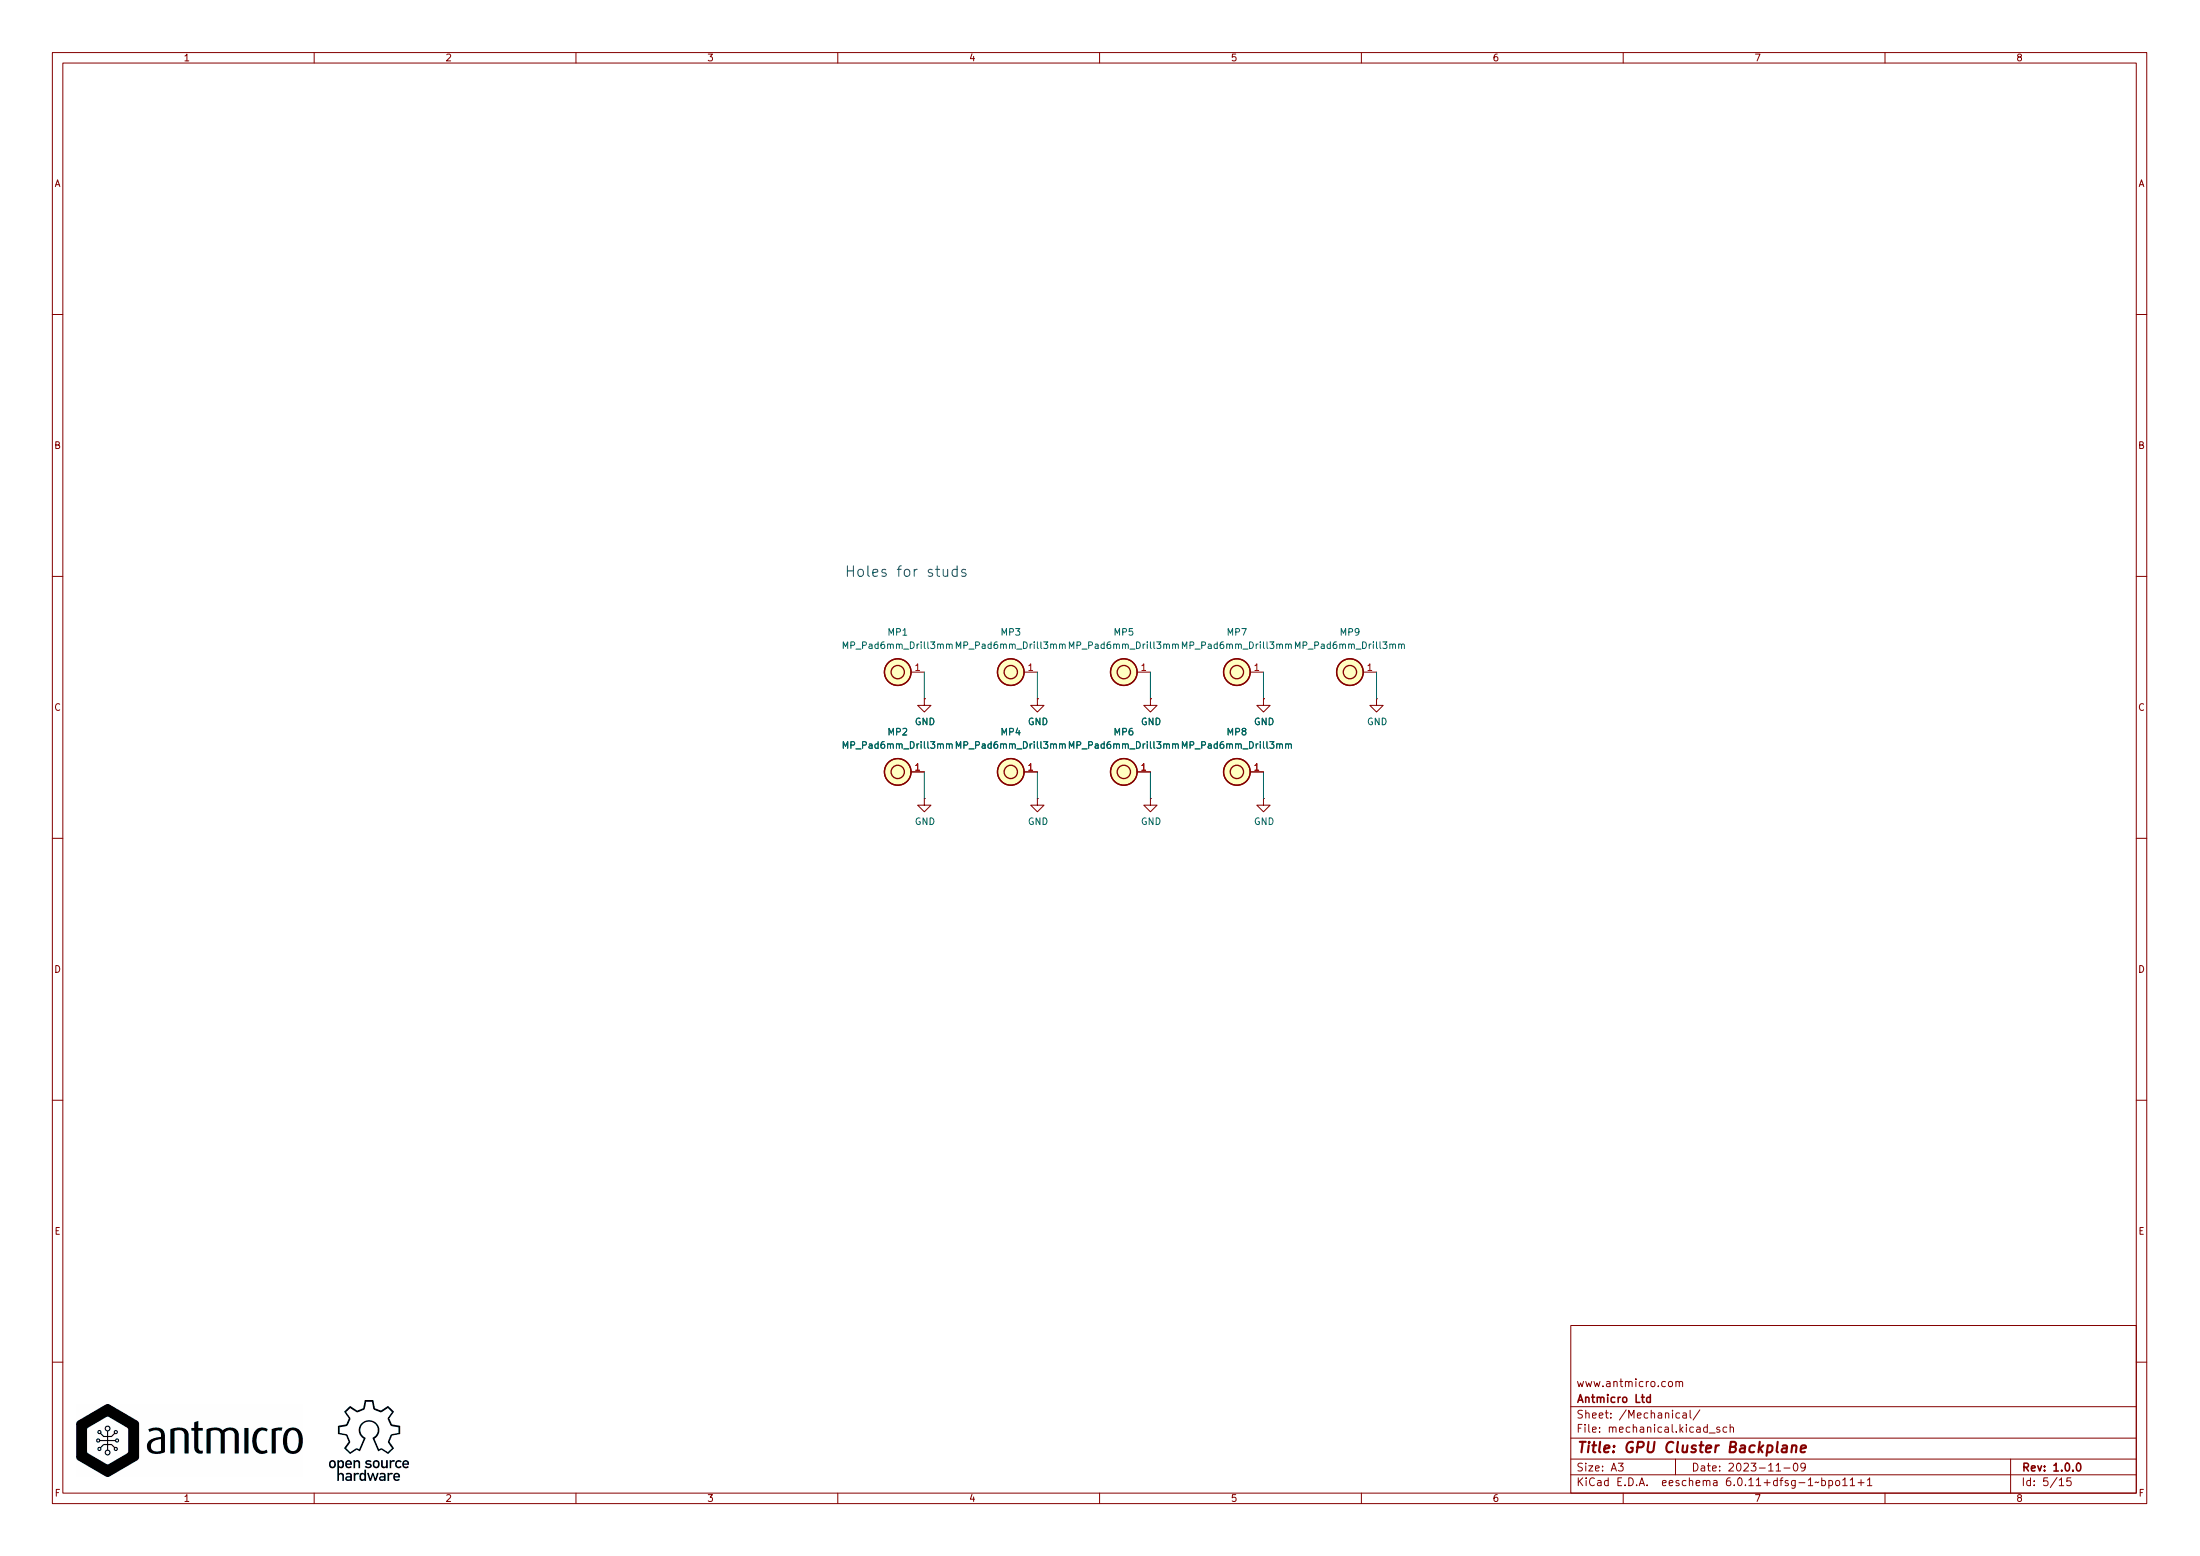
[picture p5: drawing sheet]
(kicad_sch (version 20211123) (generator eeschema)

 (paper "A3")

 (title_block
  (title "GPU Cluster Backplane")
  (date "2023-11-09")
  (rev "1.0.0")
  (company "Antmicro Ltd")
  (comment 1 "www.antmicro.com"))

 (lib_symbols
  (symbol "antmicroMechanicalParts:MP_Pad6mm_Drill3mm" (pin_names hide) (in_bom no) (on_board yes)
   (property "Reference" "MP" (id 0) (at 20.32 -2.54 0) (effects (font (size 1.27 1.27) (thickness 0.15)) (justify left bottom)))
   (property "Value" "MP_Pad6mm_Drill3mm" (id 1) (at 20.32 -5.08 0) (effects (font (size 1.27 1.27) (thickness 0.15)) (justify left bottom)))
   (property "Footprint" "antmicro-footprints:MP_Pad6mm_Drill3mm" (id 2) (at 20.32 -7.62 0) (effects (font (size 1.27 1.27) (thickness 0.15)) (justify left bottom) hide))
   (property "Datasheet" "" (id 3) (at 16.84 -15.57 0) (effects (font (size 1.27 1.27) (thickness 0.15)) (justify left bottom) hide))
   (property "Author" "Antmicro" (id 4) (at 20.32 -10.16 0) (effects (font (size 1.27 1.27) (thickness 0.15)) (justify left bottom) hide))
   (property "License" "Apache-2.0" (id 5) (at 20.32 -12.7 0) (effects (font (size 1.27 1.27) (thickness 0.15)) (justify left bottom) hide))
   (symbol "MP_Pad6mm_Drill3mm_1_1"
    (circle (center 5.08 0) (radius 1.27) (stroke (width 0.254) (type default) (color 0 0 0 0)) (fill (type background)))
    (circle (center 5.08 0) (radius 2.54) (stroke (width 0.254) (type default) (color 0 0 0 0)) (fill (type background)))
    (pin power_in line (at 0 0 0) (length 2.54) (name "" (effects (font (size 1.27 1.27)))) (number "1" (effects (font (size 1.27 1.27)))))))
  (symbol "antmicropower:GND" (power) (pin_numbers hide) (pin_names hide) (in_bom yes) (on_board yes)
   (property "Reference" "#PWR" (id 0) (at 8.89 -2.54 0) (effects (font (size 1.27 1.27) (thickness 0.15)) (justify left bottom) hide))
   (property "Value" "GND" (id 1) (at 8.89 -5.08 0) (effects (font (size 1.27 1.27) (thickness 0.15)) (justify left bottom)))
   (property "Footprint" "" (id 2) (at 8.89 -7.62 0) (effects (font (size 1.27 1.27) (thickness 0.15)) (justify left bottom) hide))
   (property "Datasheet" "" (id 3) (at 8.89 -12.7 0) (effects (font (size 1.27 1.27) (thickness 0.15)) (justify left bottom) hide))
   (property "Author" "Antmicro" (id 4) (at 8.89 -7.62 0) (effects (font (size 1.27 1.27) (thickness 0.15)) (justify left bottom) hide))
   (property "License" "Apache-2.0" (id 5) (at 8.89 -10.16 0) (effects (font (size 1.27 1.27) (thickness 0.15)) (justify left bottom) hide))
   (symbol "GND_1_1"
    (polyline (pts (xy 0 0) (xy 0 -1.27) (xy 1.27 -1.27) (xy 0 -2.54) (xy -1.27 -1.27) (xy 0 -1.27)) (stroke (width 0) (type default) (color 0 0 0 0)) (fill (type none)))
    (pin power_in line (at 0 0 270) (length 0) (name "GND" (effects (font (size 1.27 1.27)))) (number "1" (effects (font (size 1.27 1.27))))))))


 (wire (pts (xy 176.53 133.35) (xy 176.53 128.27)) (stroke (width 0) (type default) (color 0 0 0 0)))
 (wire (pts (xy 198.12 128.27) (xy 198.12 133.35)) (stroke (width 0) (type default) (color 0 0 0 0)))
 (wire (pts (xy 262.89 133.35) (xy 262.89 128.27)) (stroke (width 0) (type default) (color 0 0 0 0)))
 (wire (pts (xy 219.71 133.35) (xy 219.71 128.27)) (stroke (width 0) (type default) (color 0 0 0 0)))
 (wire (pts (xy 198.12 147.32) (xy 198.12 152.4)) (stroke (width 0) (type default) (color 0 0 0 0)))
 (wire (pts (xy 176.53 147.32) (xy 176.53 152.4)) (stroke (width 0) (type default) (color 0 0 0 0)))
 (wire (pts (xy 241.3 128.27) (xy 241.3 133.35)) (stroke (width 0) (type default) (color 0 0 0 0)))
 (wire (pts (xy 219.71 147.32) (xy 219.71 152.4)) (stroke (width 0) (type default) (color 0 0 0 0)))
 (wire (pts (xy 241.3 147.32) (xy 241.3 152.4)) (stroke (width 0) (type default) (color 0 0 0 0)))

 (image (at 70.485 274.955) (scale 0.15)
  (data))
 (image (at 36.195 274.955) (scale 0.4)
  (data))

 (text "Holes for studs" (at 161.29 110.49 0) (effects (font (size 2 2)) (justify left bottom)))

 (symbol (lib_id "antmicroMechanicalParts:MP_Pad6mm_Drill3mm") (at 176.53 128.27 180) (unit 1) (in_bom yes) (on_board yes) (fields_autoplaced)
  (property "Reference" "MP1" (id 0) (at 171.45 120.65 0) (effects (font (size 1.27 1.27) (thickness 0.15))))
  (property "Value" "MP_Pad6mm_Drill3mm" (id 1) (at 171.45 123.19 0) (effects (font (size 1.27 1.27) (thickness 0.15))))
  (property "Footprint" "antmicro-footprints:MP_Pad6mm_Drill3mm" (id 2) (at 156.21 120.65 0) (effects (font (size 1.27 1.27) (thickness 0.15)) (justify left bottom) hide))
  (property "Datasheet" "" (id 3) (at 159.69 112.7 0) (effects (font (size 1.27 1.27) (thickness 0.15)) (justify left bottom) hide))
  (property "Author" "Antmicro" (id 4) (at 156.21 118.11 0) (effects (font (size 1.27 1.27) (thickness 0.15)) (justify left bottom) hide))
  (property "License" "Apache-2.0" (id 5) (at 156.21 115.57 0) (effects (font (size 1.27 1.27) (thickness 0.15)) (justify left bottom) hide)) (pin "1"))

 (symbol (lib_id "antmicropower:GND") (at 198.12 133.35 0) (unit 1) (in_bom yes) (on_board yes)
  (property "Reference" "#PWR0225" (id 0) (at 207.01 135.89 0) (effects (font (size 1.27 1.27) (thickness 0.15)) (justify left bottom) hide))
  (property "Value" "GND" (id 1) (at 198.247 137.7442 0))
  (property "Footprint" "" (id 2) (at 207.01 140.97 0) (effects (font (size 1.27 1.27) (thickness 0.15)) (justify left bottom) hide))
  (property "Datasheet" "" (id 3) (at 207.01 146.05 0) (effects (font (size 1.27 1.27) (thickness 0.15)) (justify left bottom) hide))
  (property "Author" "Antmicro" (id 4) (at 207.01 140.97 0) (effects (font (size 1.27 1.27) (thickness 0.15)) (justify left bottom) hide))
  (property "License" "Apache-2.0" (id 5) (at 207.01 143.51 0) (effects (font (size 1.27 1.27) (thickness 0.15)) (justify left bottom) hide)) (pin "1"))

 (symbol (lib_id "antmicropower:GND") (at 262.89 133.35 0) (unit 1) (in_bom yes) (on_board yes)
  (property "Reference" "#PWR0213" (id 0) (at 271.78 135.89 0) (effects (font (size 1.27 1.27) (thickness 0.15)) (justify left bottom) hide))
  (property "Value" "GND" (id 1) (at 263.017 137.7442 0))
  (property "Footprint" "" (id 2) (at 271.78 140.97 0) (effects (font (size 1.27 1.27) (thickness 0.15)) (justify left bottom) hide))
  (property "Datasheet" "" (id 3) (at 271.78 146.05 0) (effects (font (size 1.27 1.27) (thickness 0.15)) (justify left bottom) hide))
  (property "Author" "Antmicro" (id 4) (at 271.78 140.97 0) (effects (font (size 1.27 1.27) (thickness 0.15)) (justify left bottom) hide))
  (property "License" "Apache-2.0" (id 5) (at 271.78 143.51 0) (effects (font (size 1.27 1.27) (thickness 0.15)) (justify left bottom) hide)) (pin "1"))

 (symbol (lib_id "antmicroMechanicalParts:MP_Pad6mm_Drill3mm") (at 241.3 128.27 180) (unit 1) (in_bom yes) (on_board yes) (fields_autoplaced)
  (property "Reference" "MP7" (id 0) (at 236.22 120.65 0) (effects (font (size 1.27 1.27) (thickness 0.15))))
  (property "Value" "MP_Pad6mm_Drill3mm" (id 1) (at 236.22 123.19 0) (effects (font (size 1.27 1.27) (thickness 0.15))))
  (property "Footprint" "antmicro-footprints:MP_Pad6mm_Drill3mm" (id 2) (at 220.98 120.65 0) (effects (font (size 1.27 1.27) (thickness 0.15)) (justify left bottom) hide))
  (property "Datasheet" "" (id 3) (at 224.46 112.7 0) (effects (font (size 1.27 1.27) (thickness 0.15)) (justify left bottom) hide))
  (property "Author" "Antmicro" (id 4) (at 220.98 118.11 0) (effects (font (size 1.27 1.27) (thickness 0.15)) (justify left bottom) hide))
  (property "License" "Apache-2.0" (id 5) (at 220.98 115.57 0) (effects (font (size 1.27 1.27) (thickness 0.15)) (justify left bottom) hide)) (pin "1"))

 (symbol (lib_id "antmicropower:GND") (at 241.3 152.4 0) (unit 1) (in_bom yes) (on_board yes)
  (property "Reference" "#PWR0230" (id 0) (at 250.19 154.94 0) (effects (font (size 1.27 1.27) (thickness 0.15)) (justify left bottom) hide))
  (property "Value" "GND" (id 1) (at 241.427 156.7942 0))
  (property "Footprint" "" (id 2) (at 250.19 160.02 0) (effects (font (size 1.27 1.27) (thickness 0.15)) (justify left bottom) hide))
  (property "Datasheet" "" (id 3) (at 250.19 165.1 0) (effects (font (size 1.27 1.27) (thickness 0.15)) (justify left bottom) hide))
  (property "Author" "Antmicro" (id 4) (at 250.19 160.02 0) (effects (font (size 1.27 1.27) (thickness 0.15)) (justify left bottom) hide))
  (property "License" "Apache-2.0" (id 5) (at 250.19 162.56 0) (effects (font (size 1.27 1.27) (thickness 0.15)) (justify left bottom) hide)) (pin "1"))

 (symbol (lib_id "antmicroMechanicalParts:MP_Pad6mm_Drill3mm") (at 241.3 147.32 180) (unit 1) (in_bom yes) (on_board yes) (fields_autoplaced)
  (property "Reference" "MP8" (id 0) (at 236.22 139.7 0) (effects (font (size 1.27 1.27) (thickness 0.15))))
  (property "Value" "MP_Pad6mm_Drill3mm" (id 1) (at 236.22 142.24 0) (effects (font (size 1.27 1.27) (thickness 0.15))))
  (property "Footprint" "antmicro-footprints:MP_Pad6mm_Drill3mm" (id 2) (at 220.98 139.7 0) (effects (font (size 1.27 1.27) (thickness 0.15)) (justify left bottom) hide))
  (property "Datasheet" "" (id 3) (at 224.46 131.75 0) (effects (font (size 1.27 1.27) (thickness 0.15)) (justify left bottom) hide))
  (property "Author" "Antmicro" (id 4) (at 220.98 137.16 0) (effects (font (size 1.27 1.27) (thickness 0.15)) (justify left bottom) hide))
  (property "License" "Apache-2.0" (id 5) (at 220.98 134.62 0) (effects (font (size 1.27 1.27) (thickness 0.15)) (justify left bottom) hide)) (pin "1"))

 (symbol (lib_id "antmicropower:GND") (at 241.3 133.35 0) (unit 1) (in_bom yes) (on_board yes)
  (property "Reference" "#PWR0227" (id 0) (at 250.19 135.89 0) (effects (font (size 1.27 1.27) (thickness 0.15)) (justify left bottom) hide))
  (property "Value" "GND" (id 1) (at 241.427 137.7442 0))
  (property "Footprint" "" (id 2) (at 250.19 140.97 0) (effects (font (size 1.27 1.27) (thickness 0.15)) (justify left bottom) hide))
  (property "Datasheet" "" (id 3) (at 250.19 146.05 0) (effects (font (size 1.27 1.27) (thickness 0.15)) (justify left bottom) hide))
  (property "Author" "Antmicro" (id 4) (at 250.19 140.97 0) (effects (font (size 1.27 1.27) (thickness 0.15)) (justify left bottom) hide))
  (property "License" "Apache-2.0" (id 5) (at 250.19 143.51 0) (effects (font (size 1.27 1.27) (thickness 0.15)) (justify left bottom) hide)) (pin "1"))

 (symbol (lib_id "antmicroMechanicalParts:MP_Pad6mm_Drill3mm") (at 219.71 147.32 180) (unit 1) (in_bom yes) (on_board yes) (fields_autoplaced)
  (property "Reference" "MP6" (id 0) (at 214.63 139.7 0) (effects (font (size 1.27 1.27) (thickness 0.15))))
  (property "Value" "MP_Pad6mm_Drill3mm" (id 1) (at 214.63 142.24 0) (effects (font (size 1.27 1.27) (thickness 0.15))))
  (property "Footprint" "antmicro-footprints:MP_Pad6mm_Drill3mm" (id 2) (at 199.39 139.7 0) (effects (font (size 1.27 1.27) (thickness 0.15)) (justify left bottom) hide))
  (property "Datasheet" "" (id 3) (at 202.87 131.75 0) (effects (font (size 1.27 1.27) (thickness 0.15)) (justify left bottom) hide))
  (property "Author" "Antmicro" (id 4) (at 199.39 137.16 0) (effects (font (size 1.27 1.27) (thickness 0.15)) (justify left bottom) hide))
  (property "License" "Apache-2.0" (id 5) (at 199.39 134.62 0) (effects (font (size 1.27 1.27) (thickness 0.15)) (justify left bottom) hide)) (pin "1"))

 (symbol (lib_id "antmicroMechanicalParts:MP_Pad6mm_Drill3mm") (at 176.53 147.32 180) (unit 1) (in_bom yes) (on_board yes) (fields_autoplaced)
  (property "Reference" "MP2" (id 0) (at 171.45 139.7 0) (effects (font (size 1.27 1.27) (thickness 0.15))))
  (property "Value" "MP_Pad6mm_Drill3mm" (id 1) (at 171.45 142.24 0) (effects (font (size 1.27 1.27) (thickness 0.15))))
  (property "Footprint" "antmicro-footprints:MP_Pad6mm_Drill3mm" (id 2) (at 156.21 139.7 0) (effects (font (size 1.27 1.27) (thickness 0.15)) (justify left bottom) hide))
  (property "Datasheet" "" (id 3) (at 159.69 131.75 0) (effects (font (size 1.27 1.27) (thickness 0.15)) (justify left bottom) hide))
  (property "Author" "Antmicro" (id 4) (at 156.21 137.16 0) (effects (font (size 1.27 1.27) (thickness 0.15)) (justify left bottom) hide))
  (property "License" "Apache-2.0" (id 5) (at 156.21 134.62 0) (effects (font (size 1.27 1.27) (thickness 0.15)) (justify left bottom) hide)) (pin "1"))

 (symbol (lib_id "antmicropower:GND") (at 219.71 152.4 0) (unit 1) (in_bom yes) (on_board yes)
  (property "Reference" "#PWR0220" (id 0) (at 228.6 154.94 0) (effects (font (size 1.27 1.27) (thickness 0.15)) (justify left bottom) hide))
  (property "Value" "GND" (id 1) (at 219.837 156.7942 0))
  (property "Footprint" "" (id 2) (at 228.6 160.02 0) (effects (font (size 1.27 1.27) (thickness 0.15)) (justify left bottom) hide))
  (property "Datasheet" "" (id 3) (at 228.6 165.1 0) (effects (font (size 1.27 1.27) (thickness 0.15)) (justify left bottom) hide))
  (property "Author" "Antmicro" (id 4) (at 228.6 160.02 0) (effects (font (size 1.27 1.27) (thickness 0.15)) (justify left bottom) hide))
  (property "License" "Apache-2.0" (id 5) (at 228.6 162.56 0) (effects (font (size 1.27 1.27) (thickness 0.15)) (justify left bottom) hide)) (pin "1"))

 (symbol (lib_id "antmicroMechanicalParts:MP_Pad6mm_Drill3mm") (at 198.12 128.27 180) (unit 1) (in_bom yes) (on_board yes) (fields_autoplaced)
  (property "Reference" "MP3" (id 0) (at 193.04 120.65 0) (effects (font (size 1.27 1.27) (thickness 0.15))))
  (property "Value" "MP_Pad6mm_Drill3mm" (id 1) (at 193.04 123.19 0) (effects (font (size 1.27 1.27) (thickness 0.15))))
  (property "Footprint" "antmicro-footprints:MP_Pad6mm_Drill3mm" (id 2) (at 177.8 120.65 0) (effects (font (size 1.27 1.27) (thickness 0.15)) (justify left bottom) hide))
  (property "Datasheet" "" (id 3) (at 181.28 112.7 0) (effects (font (size 1.27 1.27) (thickness 0.15)) (justify left bottom) hide))
  (property "Author" "Antmicro" (id 4) (at 177.8 118.11 0) (effects (font (size 1.27 1.27) (thickness 0.15)) (justify left bottom) hide))
  (property "License" "Apache-2.0" (id 5) (at 177.8 115.57 0) (effects (font (size 1.27 1.27) (thickness 0.15)) (justify left bottom) hide)) (pin "1"))

 (symbol (lib_id "antmicropower:GND") (at 176.53 152.4 0) (unit 1) (in_bom yes) (on_board yes)
  (property "Reference" "#PWR0226" (id 0) (at 185.42 154.94 0) (effects (font (size 1.27 1.27) (thickness 0.15)) (justify left bottom) hide))
  (property "Value" "GND" (id 1) (at 176.657 156.7942 0))
  (property "Footprint" "" (id 2) (at 185.42 160.02 0) (effects (font (size 1.27 1.27) (thickness 0.15)) (justify left bottom) hide))
  (property "Datasheet" "" (id 3) (at 185.42 165.1 0) (effects (font (size 1.27 1.27) (thickness 0.15)) (justify left bottom) hide))
  (property "Author" "Antmicro" (id 4) (at 185.42 160.02 0) (effects (font (size 1.27 1.27) (thickness 0.15)) (justify left bottom) hide))
  (property "License" "Apache-2.0" (id 5) (at 185.42 162.56 0) (effects (font (size 1.27 1.27) (thickness 0.15)) (justify left bottom) hide)) (pin "1"))

 (symbol (lib_id "antmicropower:GND") (at 219.71 133.35 0) (unit 1) (in_bom yes) (on_board yes)
  (property "Reference" "#PWR0222" (id 0) (at 228.6 135.89 0) (effects (font (size 1.27 1.27) (thickness 0.15)) (justify left bottom) hide))
  (property "Value" "GND" (id 1) (at 219.837 137.7442 0))
  (property "Footprint" "" (id 2) (at 228.6 140.97 0) (effects (font (size 1.27 1.27) (thickness 0.15)) (justify left bottom) hide))
  (property "Datasheet" "" (id 3) (at 228.6 146.05 0) (effects (font (size 1.27 1.27) (thickness 0.15)) (justify left bottom) hide))
  (property "Author" "Antmicro" (id 4) (at 228.6 140.97 0) (effects (font (size 1.27 1.27) (thickness 0.15)) (justify left bottom) hide))
  (property "License" "Apache-2.0" (id 5) (at 228.6 143.51 0) (effects (font (size 1.27 1.27) (thickness 0.15)) (justify left bottom) hide)) (pin "1"))

 (symbol (lib_id "antmicroMechanicalParts:MP_Pad6mm_Drill3mm") (at 262.89 128.27 180) (unit 1) (in_bom yes) (on_board yes) (fields_autoplaced)
  (property "Reference" "MP9" (id 0) (at 257.81 120.65 0) (effects (font (size 1.27 1.27) (thickness 0.15))))
  (property "Value" "MP_Pad6mm_Drill3mm" (id 1) (at 257.81 123.19 0) (effects (font (size 1.27 1.27) (thickness 0.15))))
  (property "Footprint" "antmicro-footprints:MP_Pad6mm_Drill3mm" (id 2) (at 242.57 120.65 0) (effects (font (size 1.27 1.27) (thickness 0.15)) (justify left bottom) hide))
  (property "Datasheet" "" (id 3) (at 246.05 112.7 0) (effects (font (size 1.27 1.27) (thickness 0.15)) (justify left bottom) hide))
  (property "Author" "Antmicro" (id 4) (at 242.57 118.11 0) (effects (font (size 1.27 1.27) (thickness 0.15)) (justify left bottom) hide))
  (property "License" "Apache-2.0" (id 5) (at 242.57 115.57 0) (effects (font (size 1.27 1.27) (thickness 0.15)) (justify left bottom) hide)) (pin "1"))

 (symbol (lib_id "antmicroMechanicalParts:MP_Pad6mm_Drill3mm") (at 198.12 147.32 180) (unit 1) (in_bom yes) (on_board yes) (fields_autoplaced)
  (property "Reference" "MP4" (id 0) (at 193.04 139.7 0) (effects (font (size 1.27 1.27) (thickness 0.15))))
  (property "Value" "MP_Pad6mm_Drill3mm" (id 1) (at 193.04 142.24 0) (effects (font (size 1.27 1.27) (thickness 0.15))))
  (property "Footprint" "antmicro-footprints:MP_Pad6mm_Drill3mm" (id 2) (at 177.8 139.7 0) (effects (font (size 1.27 1.27) (thickness 0.15)) (justify left bottom) hide))
  (property "Datasheet" "" (id 3) (at 181.28 131.75 0) (effects (font (size 1.27 1.27) (thickness 0.15)) (justify left bottom) hide))
  (property "Author" "Antmicro" (id 4) (at 177.8 137.16 0) (effects (font (size 1.27 1.27) (thickness 0.15)) (justify left bottom) hide))
  (property "License" "Apache-2.0" (id 5) (at 177.8 134.62 0) (effects (font (size 1.27 1.27) (thickness 0.15)) (justify left bottom) hide)) (pin "1"))

 (symbol (lib_id "antmicroMechanicalParts:MP_Pad6mm_Drill3mm") (at 219.71 128.27 180) (unit 1) (in_bom yes) (on_board yes) (fields_autoplaced)
  (property "Reference" "MP5" (id 0) (at 214.63 120.65 0) (effects (font (size 1.27 1.27) (thickness 0.15))))
  (property "Value" "MP_Pad6mm_Drill3mm" (id 1) (at 214.63 123.19 0) (effects (font (size 1.27 1.27) (thickness 0.15))))
  (property "Footprint" "antmicro-footprints:MP_Pad6mm_Drill3mm" (id 2) (at 199.39 120.65 0) (effects (font (size 1.27 1.27) (thickness 0.15)) (justify left bottom) hide))
  (property "Datasheet" "" (id 3) (at 202.87 112.7 0) (effects (font (size 1.27 1.27) (thickness 0.15)) (justify left bottom) hide))
  (property "Author" "Antmicro" (id 4) (at 199.39 118.11 0) (effects (font (size 1.27 1.27) (thickness 0.15)) (justify left bottom) hide))
  (property "License" "Apache-2.0" (id 5) (at 199.39 115.57 0) (effects (font (size 1.27 1.27) (thickness 0.15)) (justify left bottom) hide)) (pin "1"))

 (symbol (lib_id "antmicropower:GND") (at 176.53 133.35 0) (unit 1) (in_bom yes) (on_board yes)
  (property "Reference" "#PWR0231" (id 0) (at 185.42 135.89 0) (effects (font (size 1.27 1.27) (thickness 0.15)) (justify left bottom) hide))
  (property "Value" "GND" (id 1) (at 176.657 137.7442 0))
  (property "Footprint" "" (id 2) (at 185.42 140.97 0) (effects (font (size 1.27 1.27) (thickness 0.15)) (justify left bottom) hide))
  (property "Datasheet" "" (id 3) (at 185.42 146.05 0) (effects (font (size 1.27 1.27) (thickness 0.15)) (justify left bottom) hide))
  (property "Author" "Antmicro" (id 4) (at 185.42 140.97 0) (effects (font (size 1.27 1.27) (thickness 0.15)) (justify left bottom) hide))
  (property "License" "Apache-2.0" (id 5) (at 185.42 143.51 0) (effects (font (size 1.27 1.27) (thickness 0.15)) (justify left bottom) hide)) (pin "1"))

 (symbol (lib_id "antmicropower:GND") (at 198.12 152.4 0) (unit 1) (in_bom yes) (on_board yes)
  (property "Reference" "#PWR0219" (id 0) (at 207.01 154.94 0) (effects (font (size 1.27 1.27) (thickness 0.15)) (justify left bottom) hide))
  (property "Value" "GND" (id 1) (at 198.247 156.7942 0))
  (property "Footprint" "" (id 2) (at 207.01 160.02 0) (effects (font (size 1.27 1.27) (thickness 0.15)) (justify left bottom) hide))
  (property "Datasheet" "" (id 3) (at 207.01 165.1 0) (effects (font (size 1.27 1.27) (thickness 0.15)) (justify left bottom) hide))
  (property "Author" "Antmicro" (id 4) (at 207.01 160.02 0) (effects (font (size 1.27 1.27) (thickness 0.15)) (justify left bottom) hide))
  (property "License" "Apache-2.0" (id 5) (at 207.01 162.56 0) (effects (font (size 1.27 1.27) (thickness 0.15)) (justify left bottom) hide)) (pin "1")))
